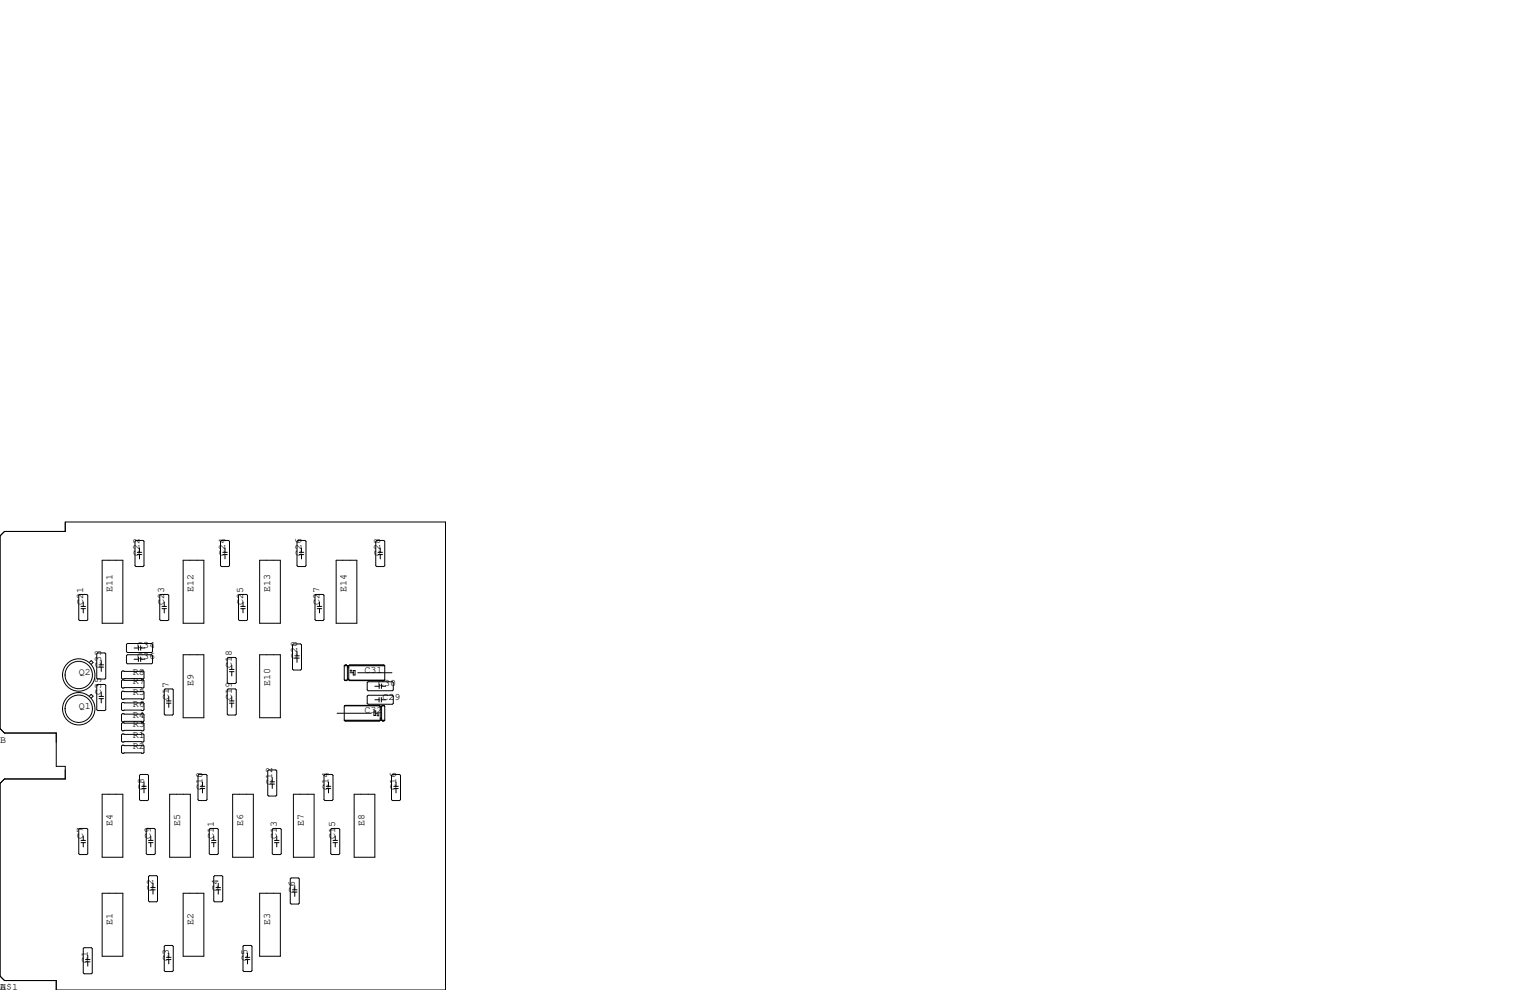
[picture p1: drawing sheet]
<svg xmlns="http://www.w3.org/2000/svg" width="432mm" height="279mm" viewBox="0 0 432 279" stroke-linecap="round" stroke-linejoin="round" font-family="sans-serif">
<g fill="none" stroke="#000" stroke-width=".28">
<path d="M0 151.3l1.3-1.3h17.1v-2.7h107.3v132.1h-109.8v-2.7h-14.6l-1.3-1.2v-54.4l1.3-1.3h17.1v-3.5h-2.5v-9.4h-14.6l-1.3-1.3zM28.8 158.1h5.9v17.8h-5.9zM38.1 152.8l.3-.3h2l.2 .3v6.8l-.2 .3h-2l-.3-.3zM38.7 156.5h1.3M38.7 155.9h1.3M39.4 154.7v1.2M39.4 156.5v1.2M51.7 158.1h5.8v17.8h-5.8zM62.2 152.8l.3-.3h2l.3 .3v6.8l-.3 .3h-2l-.3-.3zM62.9 156.5h1.2M62.9 155.9h1.2M63.5 154.7v1.2"/>
<path d="M63.5 156.5v1.2M73.3 158.1h5.8v17.8h-5.8zM83.8 152.8l.3-.3h2l.3 .3v6.8l-.3 .3h-2l-.3-.3zM84.5 156.5h1.2M84.5 155.9h1.2M85.1 154.7v1.2M85.1 156.5v1.2M94.9 158.1h5.8v17.8h-5.8zM106 152.8l.3-.3h2l.3 .3v6.8l-.3 .3h-2l-.3-.3zM106.7 156.5h1.3M106.7 155.9h1.3M107.3 154.7v1.2"/>
<path d="M107.3 156.5v1.2M22.5 167.8h2l.3 .2v6.9l-.3 .2h-2l-.3-.2v-6.9zM22.9 171.1h1.2M22.9 171.8h1.2M23.5 169.9v1.2M23.5 171.8v1.2M45.3 167.8h2.1l.2 .2v6.9l-.2 .2h-2.1l-.2-.2v-6.9zM45.7 171.1h1.3M45.7 171.8h1.3M46.4 169.9v1.2M46.4 171.8v1.2M67.6 167.8h2l.3 .2v6.9l-.3 .2h-2l-.3-.2v-6.9z"/>
<path d="M67.9 171.1h1.3M67.9 171.8h1.3M68.6 169.9v1.2M68.6 171.8v1.2M89.2 167.8h2l.2 .2v6.9l-.2 .2h-2l-.3-.2v-6.9zM89.5 171.1h1.3M89.5 171.8h1.3M90.2 169.9v1.2M90.2 171.8v1.2M25.2 196.5l.5-.5 .6 .5-.6 .5M25.2 187l.5-.6 .6 .6-.6 .5M27.6 184.3h2l.2 .2v6.9l-.2 .2h-2l-.3-.2v-6.9z"/>
<path d="M27.6 193.2h2l.2 .2v6.9l-.2 .2h-2l-.3-.2v-6.9zM27.9 187.6h1.3M27.9 188.3h1.3M27.9 196.5h1.3M27.9 197.2h1.3M28.6 186.4v1.2M28.6 188.3v1.2M28.6 195.3v1.2M28.6 197.2v1.2M34.5 189.4h5.9l.2 .2v1.8l-.2 .2h-5.9l-.2-.2v-1.8zM34.5 191.9h5.9l.2 .3v1.7l-.2 .3h-5.9l-.2-.3v-1.7zM34.5 195.1h5.9l.2 .2v1.8l-.2 .3h-5.9l-.2-.3v-1.8z"/>
<path d="M34.5 198.2h5.9l.2 .3v1.8l-.2 .2h-5.9l-.2-.2v-1.8zM35.7 185l.2-.2h6.9l.3 .2v2.1l-.3 .2h-6.9l-.2-.2zM35.7 181.9l.2-.3h6.9l.3 .3v2l-.3 .2h-6.9l-.2-.2zM37.8 182.9h1.3M37.8 186.1h1.3M39.1 182.2v1.3M39.1 185.4v1.3M39.7 182.9h1.2M39.7 182.2v1.3M39.7 185.4v1.3M39.7 186.1h1.2M46.4 194.7l.2-.3h2l.3 .3v6.8l-.3 .3h-2l-.2-.3z"/>
<path d="M47 197.8h1.3M47 198.5h1.3M47.6 196.6v1.2M47.6 198.5v1.1M51.7 184.8h5.8v17.8h-5.8zM64.4 194.4h2l.3 .3v6.8l-.3 .3h-2l-.3-.3v-6.8zM64.4 185.5h2l.3 .3v6.9l-.3 .2h-2l-.3-.2v-6.9zM64.8 197.8h1.2M64.8 198.5h1.2M64.8 188.9h1.2M64.8 189.6h1.2M65.4 187.7v1.2"/>
<path d="M65.4 189.6v1.2M65.4 196.6v1.2M65.4 198.5v1.1M73.3 184.8h5.8v17.8h-5.8zM82.6 182l.2-.3h2l.3 .3v6.8l-.3 .3h-2l-.2-.3zM83.2 185.7h1.3M83.2 185.1h1.3M83.8 183.9v1.2M83.8 185.7v1.2M97.2 187.9v3.9l.2 .3M97.2 187.9l.2-.3h.4l.2 .3v3.9M97.2 187.9h11.4"/>
<path d="M97.3 192h.6M97.3 199.2h9.9M97.4 187.8h.4M97.4 192v.1M98 188.5h.4M98 191.8l-.6 .2M98 191.8h.4M98 191.7h.4M98.2 188h.1M98.4 191.8l.3 .3M98.6 192h9.9M98.7 187.8h9.6"/>
<path d="M98.7 192v.1M98.8 189.9h.9M98.8 189.3h.5M99.1 189v.5M99.7 189.2h.5v1.3h-.5zM101 189.9h9.6M103.6 192.7l.3-.3h6.8l.3 .3v2l-.3 .2h-6.8l-.3-.2zM103.6 196.5l.3-.3h6.8l.3 .3v2l-.3 .3h-6.8l-.3-.3zM105.8 197.5h1.2M105.8 193.7h1.2M107 196.8v1.3M107 193v1.3"/>
<path d="M107.1 199.1h-9.7M107.1 199.1h-9.7l-.2 .2v4M107.1 199.1l.2 .2M107.3 199.3v4l-.2 .2h-9.7l-.2-.2M107.3 199.3h.4M107.3 199.5h.4M107.3 199.4h.4M107.6 196.8v1.3M107.6 197.5h1.2M107.6 193.7h1.2M107.6 193v1.3M107.7 199.3v4l.3 .2h.3l.3-.2"/>
<path d="M107.8 199.2h.7M108.3 199.1l.3 .2v4M108.3 199.1h-.3l-.3 .2M108.3 199.1h-.3M108.6 187.9v3.9l-.3 .3-9.6-.1M108.6 187.9l-.3-.3h-9.6l-.3 .3v3.9M34.5 201.4h5.9l.2 .3v1.8l-.2 .2h-5.9l-.2-.2v-1.8zM34.5 204h5.9l.2 .2v1.8l-.2 .2h-5.9l-.2-.2v-1.8zM34.5 207.1h5.9l.2 .3v1.8l-.2 .2h-5.9l-.2-.2v-1.8zM34.5 210.3h5.9l.2 .3v1.7l-.2 .3h-5.9l-.2-.3v-1.7zM39.6 218.6h2.1l.2 .2v6.9l-.2 .2h-2.1l-.2-.2v-6.9zM56.1 218.6h2.1l.2 .2v6.9l-.2 .2h-2.1l-.2-.2v-6.9z"/>
<path d="M75.8 217.3h2.1l.2 .3v6.8l-.2 .3h-2.1l-.2-.3v-6.8zM76.8 219.5v1.1M91.7 218.6h2l.3 .2v6.9l-.3 .2h-2l-.3-.2v-6.9zM95.1 201.3h9.7M97.2 203.3h11.4M97.4 203.4h9.7M105.5 200.7h.5v1.2h-.5zM106 201.3h.9M106.4 201.9h.5M106.7 201.6v.5M107.3 202.7h.4M107.4 203.1h.2"/>
<path d="M108 203.4h.3M110.7 218.6h2.1l.2 .2v6.9l-.2 .2h-2.1l-.2-.2v-6.9zM22.5 233.8h2l.3 .3v6.8l-.3 .3h-2l-.3-.3v-6.8zM22.9 237.2h1.2M22.9 237.8h1.2M23.5 236v1.2M23.5 237.8v1.2M28.8 224.2h5.9v17.7h-5.9zM40 222.6h1.3M40 221.9h1.3M40.6 220.7v1.2M40.6 222.6v1.2"/>
<path d="M41.5 233.8h2.1l.2 .3v6.8l-.2 .3h-2.1l-.2-.3v-6.8zM41.9 237.2h1.3M41.9 237.8h1.3M42.5 236v1.2M42.5 237.8v1.2M47.9 224.2h5.8v17.7h-5.8zM56.5 222.6h1.3M56.5 221.9h1.3M57.2 220.7v1.2M57.2 222.6v1.2M59.3 233.8h2l.3 .3v6.8l-.3 .3h-2l-.2-.3v-6.8zM59.7 237.2h1.3"/>
<path d="M59.7 237.8h1.3M60.3 236v1.2M60.3 237.8v1.2M65.7 224.2h5.8v17.7h-5.8zM76.2 221.3h1.3M76.2 220.6h1.3M76.8 221.3v1.2M77.1 233.8h2l.3 .3v6.8l-.3 .3h-2l-.3-.3v-6.8zM77.5 237.2h1.2M77.5 237.8h1.2M78.1 236v1.2M78.1 237.8v1.2"/>
<path d="M82.8 224.2h5.8v17.7h-5.8zM92.1 222.6h1.2M92.1 221.9h1.2M92.7 220.7v1.2M92.7 222.6v1.2M93.6 233.8h2l.3 .3v6.8l-.3 .3h-2l-.3-.3v-6.8zM94 237.2h1.3M94 237.8h1.3M94.6 236v1.2M94.6 237.8v1.2M99.9 224.2h5.9v17.7h-5.9zM111.1 222.6h1.3"/>
<path d="M111.1 221.9h1.3M111.8 220.7v1.2M111.8 222.6v1.2M28.8 252.1h5.9v17.8h-5.9zM41.9 247.4l.3-.3h2l.3 .3v6.9l-.3 .2h-2l-.3-.2zM42.5 251.1h1.3M42.5 250.5h1.3M43.2 249.3v1.2M43.2 251.1v1.2M51.7 252.1h5.8v17.8h-5.8zM60.3 247.4l.3-.3h2l.3 .3v6.9l-.3 .2h-2l-.3-.2zM61 251.1h1.2"/>
<path d="M61 250.5h1.2M61.6 249.3v1.2M61.6 251.1v1.2M73.3 252.1h5.8v17.8h-5.8zM81.9 248l.3-.2h2l.3 .2v6.9l-.3 .2h-2l-.3-.2zM82.6 251.1h1.2M82.6 251.8h1.2M83.2 249.9v1.2M83.2 251.8v1.2M23.7 267.5h2.1l.2 .2v6.9l-.2 .2h-2.1l-.2-.2v-6.9zM24.1 271.4h1.3M24.1 270.8h1.3"/>
<path d="M24.8 269.6v1.2M24.8 271.4v1.3M46.4 267.1l.2-.3h2l.3 .3v6.8l-.3 .3h-2l-.2-.3zM47 270.8h1.3M47 270.2h1.3M47.6 269v1.2M47.6 270.8v1.2M68.6 267.1l.2-.3h2.1l.2 .3v6.8l-.2 .3h-2.1l-.2-.3zM69.2 270.8h1.3M69.2 270.2h1.3M69.9 269v1.2M69.9 270.8v1.2"/>
<circle cx="22.2" cy="190.5" r="4.6"/>
<circle cx="22.2" cy="190.5" r="3.9"/>
<circle cx="22.2" cy="200" r="4.6"/>
<circle cx="22.2" cy="200" r="3.9"/>
</g>
<g font-size="2.8">
<text x="39.4" y="156.8" transform="rotate(-90 39.4 156.8)">C22</text>
<text x="63.5" y="156.8" transform="rotate(-90 63.5 156.8)">C24</text>
<text x="85.1" y="156.8" transform="rotate(-90 85.1 156.8)">C26</text>
<text x="107.3" y="156.8" transform="rotate(-90 107.3 156.8)">C28</text>
<text x="31.7" y="167" transform="rotate(-90 31.7 167)">E11</text>
<text x="54.6" y="167" transform="rotate(-90 54.6 167)">E12</text>
<text x="76.2" y="167" transform="rotate(-90 76.2 167)">E13</text>
<text x="97.8" y="167" transform="rotate(-90 97.8 167)">E14</text>
<text x="23.5" y="170.8" transform="rotate(-90 23.5 170.8)">C21</text>
<text x="46.4" y="170.8" transform="rotate(-90 46.4 170.8)">C23</text>
<text x="68.6" y="170.8" transform="rotate(-90 68.6 170.8)">C25</text>
<text x="90.2" y="170.8" transform="rotate(-90 90.2 170.8)">C27</text>
<text x="38.7" y="182.9">C34</text>
<text x="22.2" y="190.5">Q2</text>
<text x="28.6" y="188.6" transform="rotate(-90 28.6 188.6)">C33</text>
<text x="37.5" y="190.5">R8</text>
<text x="38.7" y="186.1">C36</text>
<text x="65.4" y="188.6" transform="rotate(-90 65.4 188.6)">C18</text>
<text x="83.8" y="186.1" transform="rotate(-90 83.8 186.1)">C20</text>
<text x="102.9" y="189.9">C31</text>
<text x="28.6" y="196.2" transform="rotate(-90 28.6 196.2)">C35</text>
<text x="37.5" y="196.2">R5</text>
<text x="37.5" y="193">R7</text>
<text x="47.6" y="197.5" transform="rotate(-90 47.6 197.5)">C17</text>
<text x="54.6" y="193.7" transform="rotate(-90 54.6 193.7)">E9</text>
<text x="65.4" y="197.5" transform="rotate(-90 65.4 197.5)">C19</text>
<text x="76.2" y="193.7" transform="rotate(-90 76.2 193.7)">E10</text>
<text x="106.7" y="193.7">C30</text>
<text x="107.9" y="197.5">C29</text>
<text x="22.2" y="200">Q1</text>
<text x="37.5" y="202.6">R4</text>
<text x="37.5" y="199.4">R6</text>
<text x="102.9" y="201.3">C32</text>
<text x="0" y="209.5">B</text>
<text x="37.5" y="208.3">R1</text>
<text x="37.5" y="205.1">R3</text>
<text x="37.5" y="211.5">R2</text>
<text x="76.8" y="221.6" transform="rotate(-90 76.8 221.6)">C12</text>
<text x="40.6" y="222.9" transform="rotate(-90 40.6 222.9)">C8</text>
<text x="57.1" y="222.9" transform="rotate(-90 57.1 222.9)">C10</text>
<text x="92.7" y="222.9" transform="rotate(-90 92.7 222.9)">C14</text>
<text x="111.8" y="222.9" transform="rotate(-90 111.8 222.9)">C16</text>
<text x="31.7" y="233" transform="rotate(-90 31.7 233)">E4</text>
<text x="50.8" y="233" transform="rotate(-90 50.8 233)">E5</text>
<text x="68.6" y="233" transform="rotate(-90 68.6 233)">E6</text>
<text x="85.7" y="233" transform="rotate(-90 85.7 233)">E7</text>
<text x="102.9" y="233" transform="rotate(-90 102.9 233)">E8</text>
<text x="23.5" y="236.9" transform="rotate(-90 23.5 236.9)">C7</text>
<text x="42.5" y="236.9" transform="rotate(-90 42.5 236.9)">C9</text>
<text x="60.3" y="236.9" transform="rotate(-90 60.3 236.9)">C11</text>
<text x="78.1" y="236.9" transform="rotate(-90 78.1 236.9)">C13</text>
<text x="94.6" y="236.9" transform="rotate(-90 94.6 236.9)">C15</text>
<text x="43.2" y="251.5" transform="rotate(-90 43.2 251.5)">C2</text>
<text x="61.6" y="251.5" transform="rotate(-90 61.6 251.5)">C4</text>
<text x="83.2" y="252.1" transform="rotate(-90 83.2 252.1)">C6</text>
<text x="31.7" y="261" transform="rotate(-90 31.7 261)">E1</text>
<text x="54.6" y="261" transform="rotate(-90 54.6 261)">E2</text>
<text x="76.2" y="261" transform="rotate(-90 76.2 261)">E3</text>
<text x="24.8" y="271.8" transform="rotate(-90 24.8 271.8)">C1</text>
<text x="47.6" y="271.1" transform="rotate(-90 47.6 271.1)">C3</text>
<text x="69.8" y="271.1" transform="rotate(-90 69.8 271.1)">C5</text>
<text x="0" y="279.4">U$1</text>
<text x="0" y="279.4">A</text>
</g>
</svg>
